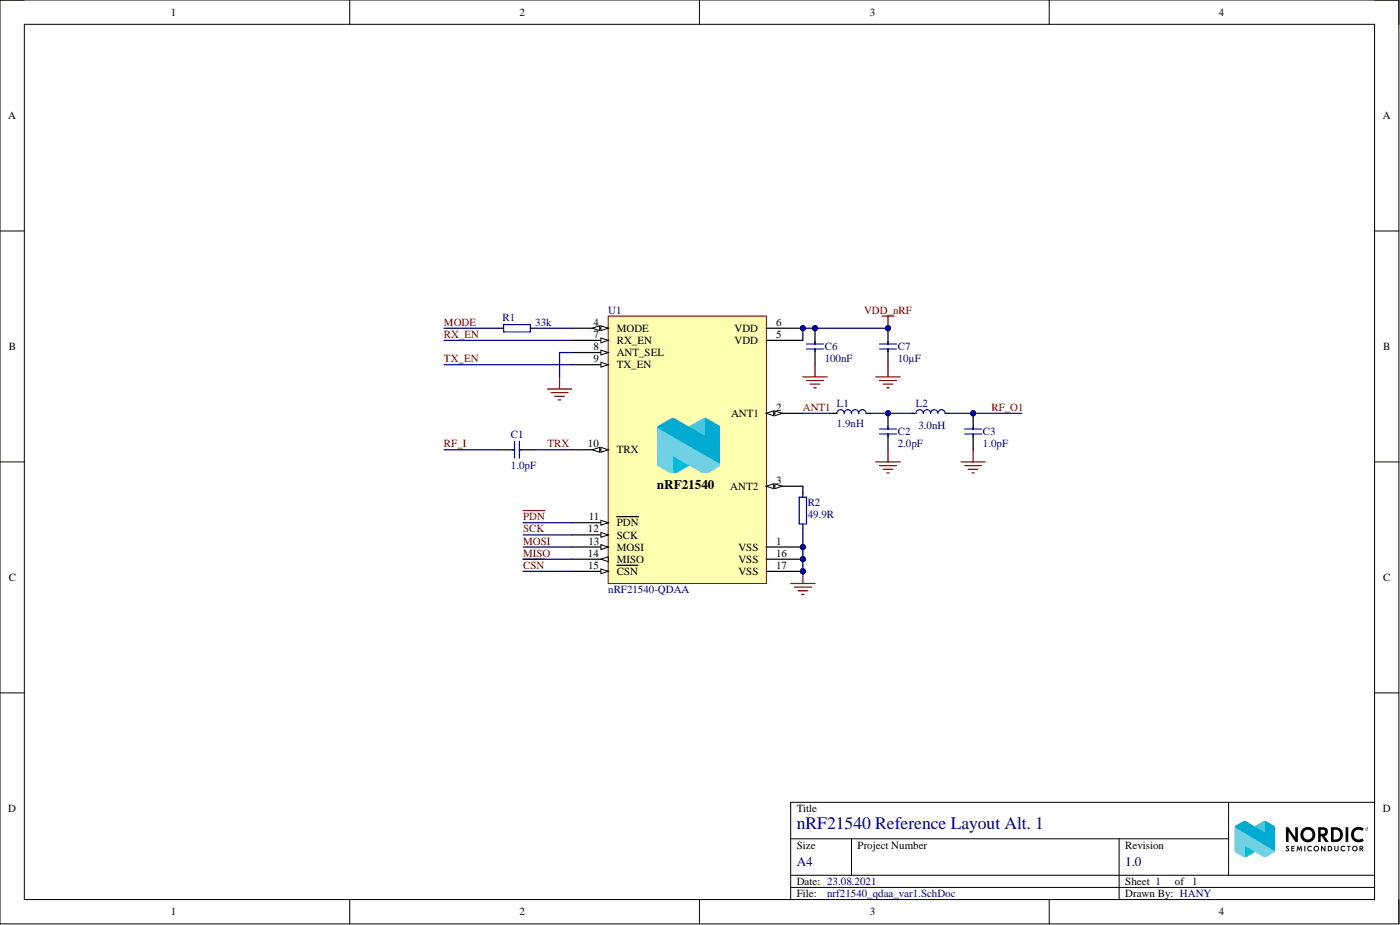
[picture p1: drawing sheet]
# Altium project nrf21540_qdaa_var1.PrjPCB
1 sheet, 10 parts. Net scope: global (net labels, ports and power ports of the same name join across sheets).
Board file: nrf21540_qdaa_var1.PcbDoc

## Sheet nrf21540_qdaa_var1.SchDoc: nRF21540 Reference Layout Alt. 1
size A4; Revision: 1.0; SheetNumber: 1; SheetTotal: 1; DrawnBy: HANY; DocumentSize: A4; PCAName: nRF21540 Reference Layout Alt. 1; BoardTitle: nRF21540 Reference Layout Alt. 1

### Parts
C1  1.0pF  [CAPC0603X03L_C]
C2  2.0pF  [CAPC0603X03L_C]
C3  1.0pF  [CAPC0603X03L_C]
C6  100nF  [CAPC0603X03L_C]
C7  10µF  [CAPC1608X06L]
L1  1.9nH  [INDC0603X03L_C]
L2  3.0nH  [INDC0603X03L_C]
R1  33k  [RESC0603X03L_C]
R2  49.9R  [RESC0603X03L_C]
U1  nRF21540-QDAA  [QFN65P400X400X65_HS-17N]

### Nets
GND: C2.1 C3.1 C6.1 C7.1 R2.2 U1.1(VSS) U1.8(ANT_SEL) U1.16(VSS) U1.17(VSS)
VDD_nRF: C6.2 C7.2 U1.5(VDD) U1.6(VDD)
ANT1: L1.1 U1.2(ANT1)
~{CSN}: U1.15(~{CSN})
MISO: U1.14(MISO)
MODE: R1.1
MOSI: U1.13(MOSI)
~{PDN}: U1.11(~{PDN})
RF_I: C1.1
RF_O1: C3.2 L2.2
RX_EN: U1.7(RX_EN)
SCK: U1.12(SCK)
TRX: C1.2 U1.10(TRX)
TX_EN: U1.9(TX_EN)
NetC2_2: C2.2 L1.2 L2.1
NetR1_2: R1.2 U1.4(MODE)
NetR2_1: R2.1 U1.3(ANT2)

### Layout directives
net class ANT: ANT1, NetC2_2, RF_I, RF_O1, TRX
